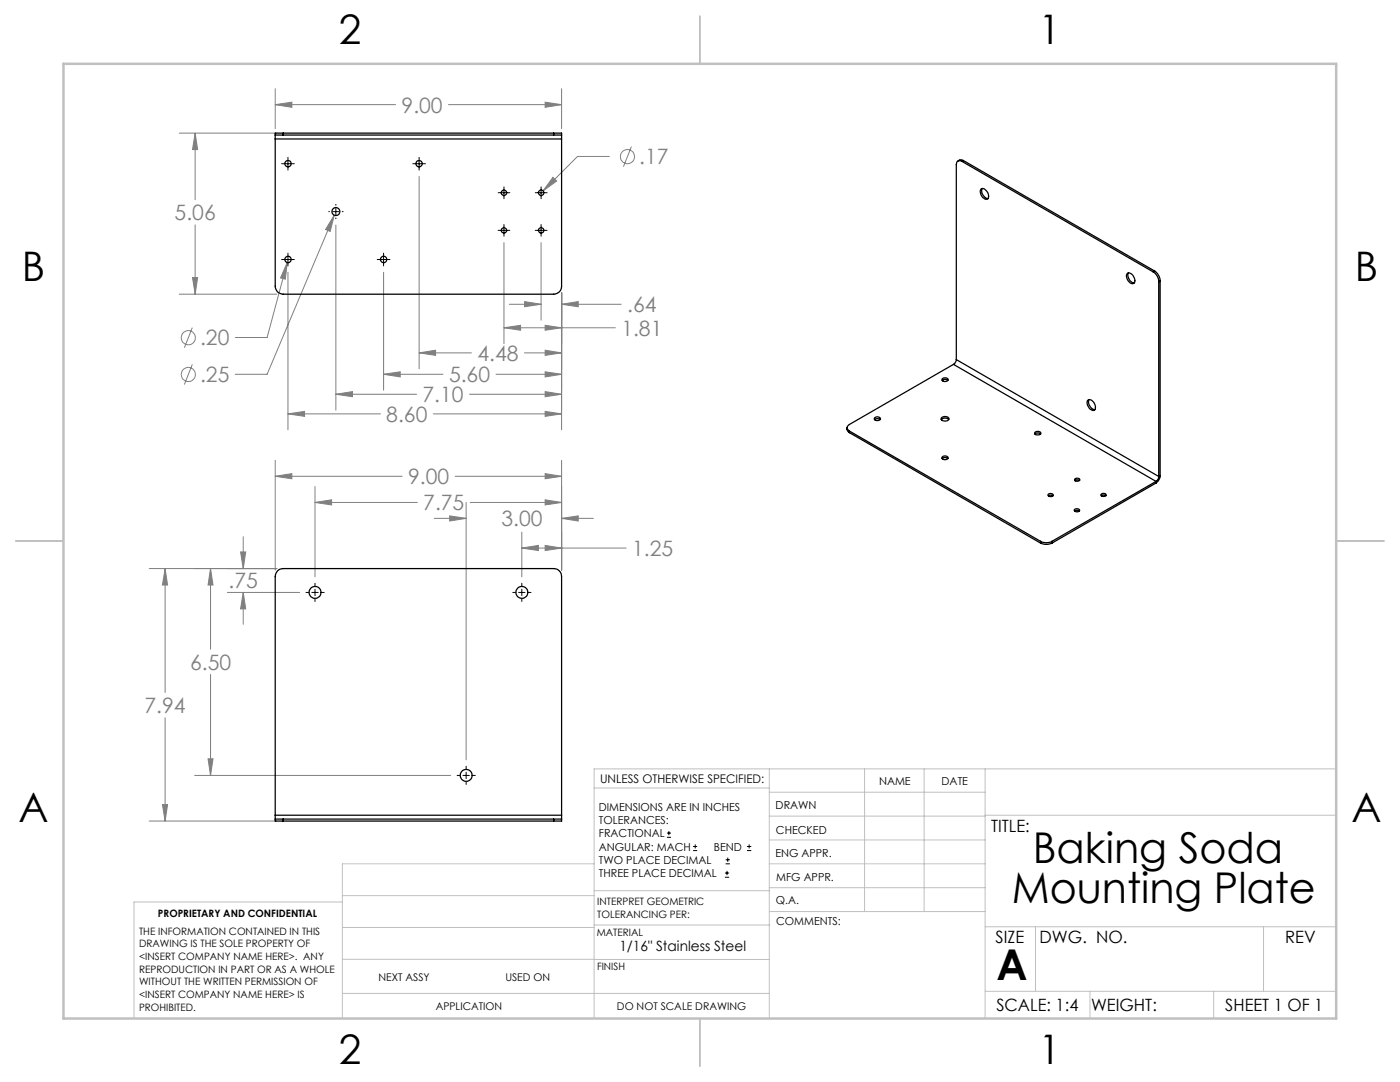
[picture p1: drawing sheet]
<svg xmlns="http://www.w3.org/2000/svg" width="279mm" height="216mm" viewBox="0 0 279 216" stroke-linecap="round" stroke-linejoin="round" font-family="sans-serif">
<g fill="none" stroke="#808080" stroke-width=".2">
<path d="M54.9 17.7v8M112.1 17.7v8M35.8 26.6h19.4M38.9 26.6l.5 3.2h-1zM38.9 26.6v13.2M54.9 20.9l3.3-.5v1zM54.9 20.9h24.1M83.6 35.2v38.4M89.5 20.9h22.6M108.8 20.4l3.3 .5-3.3 .5zM110.3 35.4l.8 .7-2.7 2zM121.6 31.2h-6.3l-6.9 6.9"/>
<path d="M126 29.2l-1.6 4.1M35.8 58.7h19.4M38.4 55.4h1l-.5 3.3zM38.9 44.9v13.8M57.3 52.4l-.4 3.3-.9-.2zM57.3 52.4l-4 14.9h-6.3M57.5 54.3v31.5M66.7 42.9l-.8 3.3-.9-.4zM66.7 42.9l-13.4 31.8h-6.3M67 44.9v36.9M76.6 54.3v23.6M100.6 48.4v20.2"/>
<path d="M108 48.4v15.5M112.1 58.4v27.4M38.4 72.7l-1.6 4M38.4 65.4l-1.6 4M67 78.7l3.3-.6v1.1zM67 78.7h16.1M76.6 74.7l3.3-.5v1zM76.6 74.7h11.8M83.6 70.4l3.3-.5v1zM83.6 70.4h10.5M93.7 78.7h18.4M99 74.7h13.1"/>
<path d="M100.6 65.4l3.3-.5v1zM100.6 65.4h22.2M101.6 60.7h6.4M104.7 70.4h7.4M104.7 60.2l3.3 .5-3.3 .5zM108.8 64.9l3.3 .5-3.3 .5zM108.8 69.9l3.3 .5-3.3 .5zM108.8 74.2l3.3 .5-3.3 .5zM108.8 78.1l3.3 .6-3.3 .5zM112.1 60.7l3.3-.5v1zM112.1 60.7h11.9M54.9 95l3.3-.5v1z"/>
<path d="M54.9 91.9v21.9M54.9 95h25.4M57.5 82.6l3.3-.5v1zM57.5 82.6h18.4M62.9 97.1v18M86.5 82.6h25.6M90.8 95h21.3M108.8 94.5l3.3 .5-3.3 .5zM108.8 99.7l3.3 .6-3.3 .5zM108.8 82.1l3.3 .5-3.3 .5zM112.1 91.9v21.9M29.8 113.5h25.4"/>
<path d="M32.9 113.5l.5 3.2h-1zM32.9 113.5v24.7M42 113.5l.5 3.2h-1zM42 113.5v16M45.4 118.2h14.4M48 110.1h1l-.5 3.4zM48.5 118.2l.5 3.3h-1zM48.5 107.1v6.4M48.5 118.2v6.4M62.9 100.3l3.3-.6v1.1zM62.9 100.3h20.4M86.7 103.4h6.3"/>
<path d="M89.7 102.9l3.3 .5-3.3 .6zM93 100.3v51.3M93.8 100.3h18.3M104.1 109.4l3.4-.6v1.1zM104.1 106.2v8.9M104.1 109.4h20.9M108.8 108.8l3.3 .6-3.3 .5zM112.1 103.4l3.3-.5v1.1zM112.1 103.4h6.3M42 134.6v20.1M32.9 143.2v20.6M38.8 154.7h51.2"/>
<path d="M41.5 151.4h1l-.5 3.3zM29.8 163.8h25.4M32.4 160.5h1l-.5 3.3z"/>
<circle cx="125.2" cy="31.3" r="1.41"/>
<circle cx="37.6" cy="74.7" r="1.4"/>
<circle cx="37.6" cy="67.4" r="1.4"/>
</g>
<g fill="none" stroke="#000" stroke-width=".2">
<path d="M56.2 32.7h2.5M57.5 31.4v2.5M82.4 32.7h2.5M83.6 31.4v2.5M99.4 38.5h2.3M100.6 37.3v2.4M106.8 38.5h2.4M108 37.3v2.4M56.2 51.8h2.5M57.5 50.5v2.6M65.6 42.2h.2M66.4 42.2h1.3"/>
<path d="M67 40.8v.2M67 41.6v1.3M67 43.5v.1M68.3 42.2h.2M75.3 51.8h2.5M76.6 50.5v2.6M99.4 46h2.3M100.6 44.8v2.3M106.8 46h2.4M108 44.8v2.3M61.1 118.2h.5M62.2 118.2h1.3"/>
<path d="M62.9 116.4v.5M62.9 117.6v1.3M62.9 119.5v.5M64.1 118.2h.6M102.3 118.2h.6M103.5 118.2h1.3M104.1 116.4v.5M104.1 117.6v1.3M104.1 119.5v.5M105.4 118.2h.6M91.2 154.7h.6M92.4 154.7h1.3"/>
<path d="M93 152.9v.6M93 154.1v1.3M93 156v.5M94.3 154.7h.6M133.1 167.1h.8M133.1 166.2h.8M133.5 165.8v.9M138.3 169.7h.8M138.3 168.9h.8M138.7 168.5v.8M144.7 175h.8M144.7 174.2h.8"/>
<path d="M144.8 172.4h.9M144.8 171.6h.9M145.1 173.8v.8M145.2 171.1v.9M149.1 169.7h.8M149.1 168.9h.8M149.5 168.5v.8"/>
</g>
<g fill="none" stroke="#c0c0c0" stroke-width=".2">
<path d="M118.6 157.2h34.9M153.5 153.4v49.8M153.5 158.1h43.1M172.5 153.4v28.5M184.4 153.4v28.5M196.6 153.4v49.8M266.7 153.4h-148.1v49.8M68.3 178.7h50.3M68.3 180h-41.6v23.2M118.6 172.4h-50.3v30.8M118.6 177.7h35M153.5 167.6h43.1"/>
<path d="M153.5 162.8h43.1M153.5 172.4h43.1M153.5 177.1h43.1M196.6 162.7h70.1M68.3 198.2h85.2M68.3 191.4l85.2 .1M68.3 185.1h50.3M118.6 184.6h35M153.6 181.9h43M196.6 197.8h70.1M196.6 184.9h70.1M206.7 184.9v12.9"/>
<path d="M217.5 197.8v5.4M242.2 197.8v5.4M252.2 184.9v12.9"/>
</g>
<path d="M139.7 3.2v9.5M3.1 107.9h9.6M266.7 107.9h9.5M139.7 203.2v9.6" fill="none" stroke="#c0c0c0" stroke-width=".25"/>
<path d="M12.7 12.7h254v190.5h-254z" fill="none" stroke="#c0c0c0" stroke-width=".5"/>
<path d="M32.9 113.5l.5 3.2h-1zM32.4 160.5h1l-.5 3.3zM54.9 95l3.3-.5v1zM108.8 94.5l3.3 .5-3.3 .5zM108.8 108.8l3.3 .6-3.3 .5zM104.1 109.4l3.4-.6v1.1zM108.8 99.7l3.3 .6-3.3 .5zM62.9 100.3l3.3-.6v1.1zM112.1 103.4l3.3-.5v1.1zM89.7 102.9l3.3 .5-3.3 .6zM48 110.1h1l-.5 3.4zM48.5 118.2l.5 3.3h-1zM42 113.5l.5 3.2h-1zM41.5 151.4h1l-.5 3.3zM38.9 26.6l.5 3.2h-1zM38.4 55.4h1l-.5 3.3zM108.8 20.4l3.3 .5-3.3 .5zM54.9 20.9l3.3-.5v1zM112.1 60.7l3.3-.5v1zM104.7 60.2l3.3 .5-3.3 .5zM108.8 64.9l3.3 .5-3.3 .5zM100.6 65.4l3.3-.5v1zM108.8 69.9l3.3 .5-3.3 .5zM83.6 70.4l3.3-.5v1zM108.8 74.2l3.3 .5-3.3 .5zM76.6 74.7l3.3-.5v1zM108.8 78.1l3.3 .6-3.3 .5zM67 78.7l3.3-.6v1.1zM108.8 82.1l3.3 .5-3.3 .5zM57.5 82.6l3.3-.5v1zM110.3 35.4l-1.9 2.7 2.7-2zM66.7 42.9l-1.7 2.9 .9 .4zM57.3 52.4l-1.3 3.1 .9 .2z" fill="#808080"/>
<g fill="none" stroke="#000" stroke-width=".25">
<path d="M54.9 27h1.6M54.9 27v.7M54.9 27.7v29.4a1.57 1.57 0 0 0 1.6 1.6h54a1.57 1.57 0 0 0 1.6-1.6v-29.4M54.9 27.7h57.2M56.5 26.6h-1.6v.4M56.5 26.6v.4M56.5 27h54M56.5 26.6h54M110.5 27h1.6M110.5 26.6h1.6v.4M110.5 26.6v.4M112.1 27v.7"/>
<path d="M192 32.2a.69 .69 0 0 0-.8-.1 .69 .69 0 0 0-.3 .7v39M192 32.2l38.2 22.1M192.3 32l-.7-.1-.4 .2M192.3 32l-.3 .2M192.3 32l38.1 22.1M195.8 37.7a1.31 1.31 0 0 1 1.5 1.5 .55 .55 0 0 1-.4 .6 .55 .55 0 0 1-.6-.3 1.52 1.52 0 0 1-.5-1.8zM196 37.6a1.52 1.52 0 0 0 1.2 2M225 54.5a1.28 1.28 0 0 1 1.5 1.5 .61 .61 0 0 1-.5 .7 .61 .61 0 0 1-.7-.5 1.31 1.31 0 0 1-.3-1.7zM225.2 54.5a1.53 1.53 0 0 0 1.2 1.9M230.2 54.3a2.37 2.37 0 0 1 1 1.9M230.4 54.1a2.51 2.51 0 0 1 1.1 1.9M230.4 54.1l-.2 .2"/>
<path d="M231.2 56.2v38.9M231.5 56l-.3 .2M231.5 56v38.9M188 75.6a.73 .73 0 0 1 1.2 .2 .69 .69 0 0 1-.6 .3 .69 .69 0 0 1-.6-.4zM188 75.9l.5-.2 .7 .2M190.3 72.7l-20.8 12a.69 .69 0 0 0-.4 .7 .69 .69 0 0 0 .4 .6M190.3 72.7l40.4 23.4M190.9 71.8l-.3 .6-.3 .3M190.9 71.8l40.3 23.3M217 79.9a.82 .82 0 0 1 1.3 .5 .97 .97 0 0 1-.1 1.5 1.64 1.64 0 0 1-1.2-2zM217.3 79.7a1.54 1.54 0 0 0 1.2 2M169.1 85.3v.6l.4 .4"/>
<path d="M169.5 86l38.2 22M169.5 86v.3M169.5 86.3l38.2 22.1M174.5 83.4a.73 .73 0 0 1 1.2 .2 .7 .7 0 0 1-1.2-.1zM174.5 83.7l.5-.2 .6 .2M187.9 83.7a1.09 1.09 0 0 1 1.4 0M187.9 83.3a.88 .88 0 0 1 1.5 .3 .91 .91 0 0 1-1.6-.1zM188 91.2a.73 .73 0 0 1 1.2 .2 .72 .72 0 0 1-1.2-.1zM188 91.5l.5-.2 .7 .2M206.5 86.6a.89 .89 0 0 1 1.2 0M206.6 86.3a.81 .81 0 0 1 1.1 .1 .68 .68 0 0 1-.6 .4 .68 .68 0 0 1-.6-.4zM209.2 98.6a.59 .59 0 0 1 1 .3 .59 .59 0 0 1-1-.2z"/>
<path d="M209.2 99l.3-.2 .6 .2M214.5 95.6a.56 .56 0 0 1 .6-.2 .56 .56 0 0 1 .4 .4 .63 .63 0 0 1-1-.1zM214.5 95.9l.3-.2 .6 .2M219.8 98.6a.56 .56 0 0 1 .5-.2 .56 .56 0 0 1 .4 .5 .63 .63 0 0 1-1-.2zM219.8 98.9l.2-.1 .7 .1M230.7 96.1l-20.8 11.9M230.7 96.1v.3M230.7 96.4l-20.8 12M231.2 95.1l-.1 .5-.4 .5M231.5 94.9a1.97 1.97 0 0 1-.8 1.5M231.5 94.9l-.3 .2M207.7 108a2.4 2.4 0 0 0 2.2 0"/>
<path d="M207.7 108.4a2.7 2.7 0 0 0 2.2 0M207.7 108v.4M209.9 108v.4M214.4 101.7a.59 .59 0 0 1 .6-.2 .59 .59 0 0 1 .4 .4 .62 .62 0 0 1-1-.2zM214.5 102l.2-.2 .7 .2M54.9 163.4v.4h1.6M54.9 163.4h1.6M54.9 162.7v.7M54.9 162.7v-47.7a1.57 1.57 0 0 1 1.6-1.5h54a1.57 1.57 0 0 1 1.6 1.5v47.7M54.9 162.7h57.2M56.5 163.4h54M56.5 163.8h54"/>
<path d="M56.5 163.4v.4M110.5 163.4h1.6M110.5 163.4v.4M112.1 163.4v.4h-1.6M112.1 162.7v.7"/>
<circle cx="57.5" cy="32.7" r=".63"/>
<circle cx="83.6" cy="32.7" r=".64"/>
<circle cx="100.6" cy="38.5" r=".54"/>
<circle cx="108" cy="38.5" r=".54"/>
<circle cx="57.5" cy="51.8" r=".63"/>
<circle cx="67" cy="42.2" r=".78"/>
<circle cx="76.6" cy="51.8" r=".63"/>
<circle cx="100.6" cy="46" r=".53"/>
<circle cx="108" cy="46" r=".53"/>
<circle cx="62.9" cy="118.2" r="1.19"/>
<circle cx="104.1" cy="118.2" r="1.19"/>
<circle cx="93" cy="154.7" r="1.19"/>
</g>
<g font-size="8.5">
<text x="206.1" y="172.1">Baking Soda</text>
<text x="201.9" y="180.2">Mounting Plate</text>
<text x="198.9" y="195.5">A</text>
</g>
<g font-size="8.1">
<text x="67.6" y="8.9">2</text>
<text x="207.3" y="8.9">1</text>
<text x="4.4" y="56.2">B</text>
<text x="270.4" y="56.2">B</text>
<text x="3.7" y="164.1">A</text>
<text x="269.7" y="164.1">A</text>
<text x="67.6" y="212.4">2</text>
<text x="207.3" y="212.4">1</text>
</g>
<g font-size="4.2" fill="#808080">
<text x="80.2" y="22.5">9.00</text>
<text x="127.6" y="32.8">.17</text>
<text x="34.9" y="43.9">5.06</text>
<text x="125.2" y="62.3">.64</text>
<text x="39.9" y="68.9">.20</text>
<text x="95.3" y="72">4.48</text>
<text x="124" y="67">1.81</text>
<text x="39.9" y="76.3">.25</text>
<text x="89.6" y="76.3">5.60</text>
<text x="84.3" y="80.2">7.10</text>
<text x="77.1" y="84.2">8.60</text>
<text x="81.5" y="96.6">9.00</text>
<text x="84.5" y="101.8">7.75</text>
<text x="100.1" y="105">3.00</text>
<text x="126.1" y="110.9">1.25</text>
<text x="45.6" y="117.4">.75</text>
<text x="37.9" y="133.6">6.50</text>
<text x="28.9" y="142.3">7.94</text>
</g>
<g font-size="3.4">
<text x="197.8" y="166">TITLE:</text>
<text x="198.7" y="188.1">SIZE</text>
<text x="207.5" y="188.1">DWG. NO.</text>
<text x="256.5" y="188.2">REV</text>
<text x="198.8" y="201.7">SCALE: 1:4</text>
<text x="217.7" y="201.8">WEIGHT:</text>
<text x="244.5" y="201.7">SHEET 1 OF 1</text>
</g>
<text font-size="2.8" x="123.6" y="189.8">1/16&quot; Stainless Steel</text>
<text font-size="2.4" x="119.8" y="156.2">UNLESS OTHERWISE SPECIFIED:</text>
<g font-size="2.2">
<text x="119.5" y="161.8">DIMENSIONS ARE IN INCHES</text>
<text x="154.8" y="161.4">DRAWN</text>
<text x="175.4" y="156.6">NAME</text>
<text x="187.9" y="156.7">DATE</text>
<text x="119.5" y="164.4">TOLERANCES:</text>
<text x="119.5" y="167.1">FRACTIONAL</text>
<text x="154.9" y="166.3">CHECKED</text>
<text x="119.5" y="169.7">ANGULAR: MACH</text>
<text x="119.5" y="172.4">TWO PLACE DECIMAL</text>
<text x="142.5" y="169.7">BEND</text>
<text x="154.8" y="171">ENG APPR.</text>
<text x="119.5" y="175">THREE PLACE DECIMAL</text>
<text x="154.9" y="175.7">MFG APPR.</text>
<text x="154.9" y="180.4">Q.A.</text>
<text x="154.9" y="184.6">COMMENTS:</text>
</g>
<g font-size="2.1">
<text x="75.5" y="195.7">NEXT ASSY</text>
<text x="100.9" y="195.7">USED ON</text>
<text x="86.9" y="201.5">APPLICATION</text>
<text x="123.1" y="201.6">DO NOT SCALE DRAWING</text>
</g>
<g font-size="2">
<text x="31.5" y="182.9">PROPRIETARY AND CONFIDENTIAL</text>
<text x="119.2" y="180.6">INTERPRET GEOMETRIC</text>
<text x="119.2" y="183.1">TOLERANCING PER:</text>
<text x="27.8" y="186.5">THE INFORMATION CONTAINED IN THIS</text>
<text x="27.8" y="189">DRAWING IS THE SOLE PROPERTY OF</text>
<text x="27.8" y="191.6">&lt;INSERT COMPANY NAME HERE&gt;. ANY</text>
<text x="119.1" y="186.7">MATERIAL</text>
<text x="27.8" y="194.1">REPRODUCTION IN PART OR AS A WHOLE</text>
<text x="27.8" y="196.6">WITHOUT THE WRITTEN PERMISSION OF</text>
<text x="119.1" y="193.5">FINISH</text>
<text x="27.8" y="199.1">&lt;INSERT COMPANY NAME HERE&gt; IS</text>
<text x="27.8" y="201.7">PROHIBITED.</text>
</g>
</svg>
